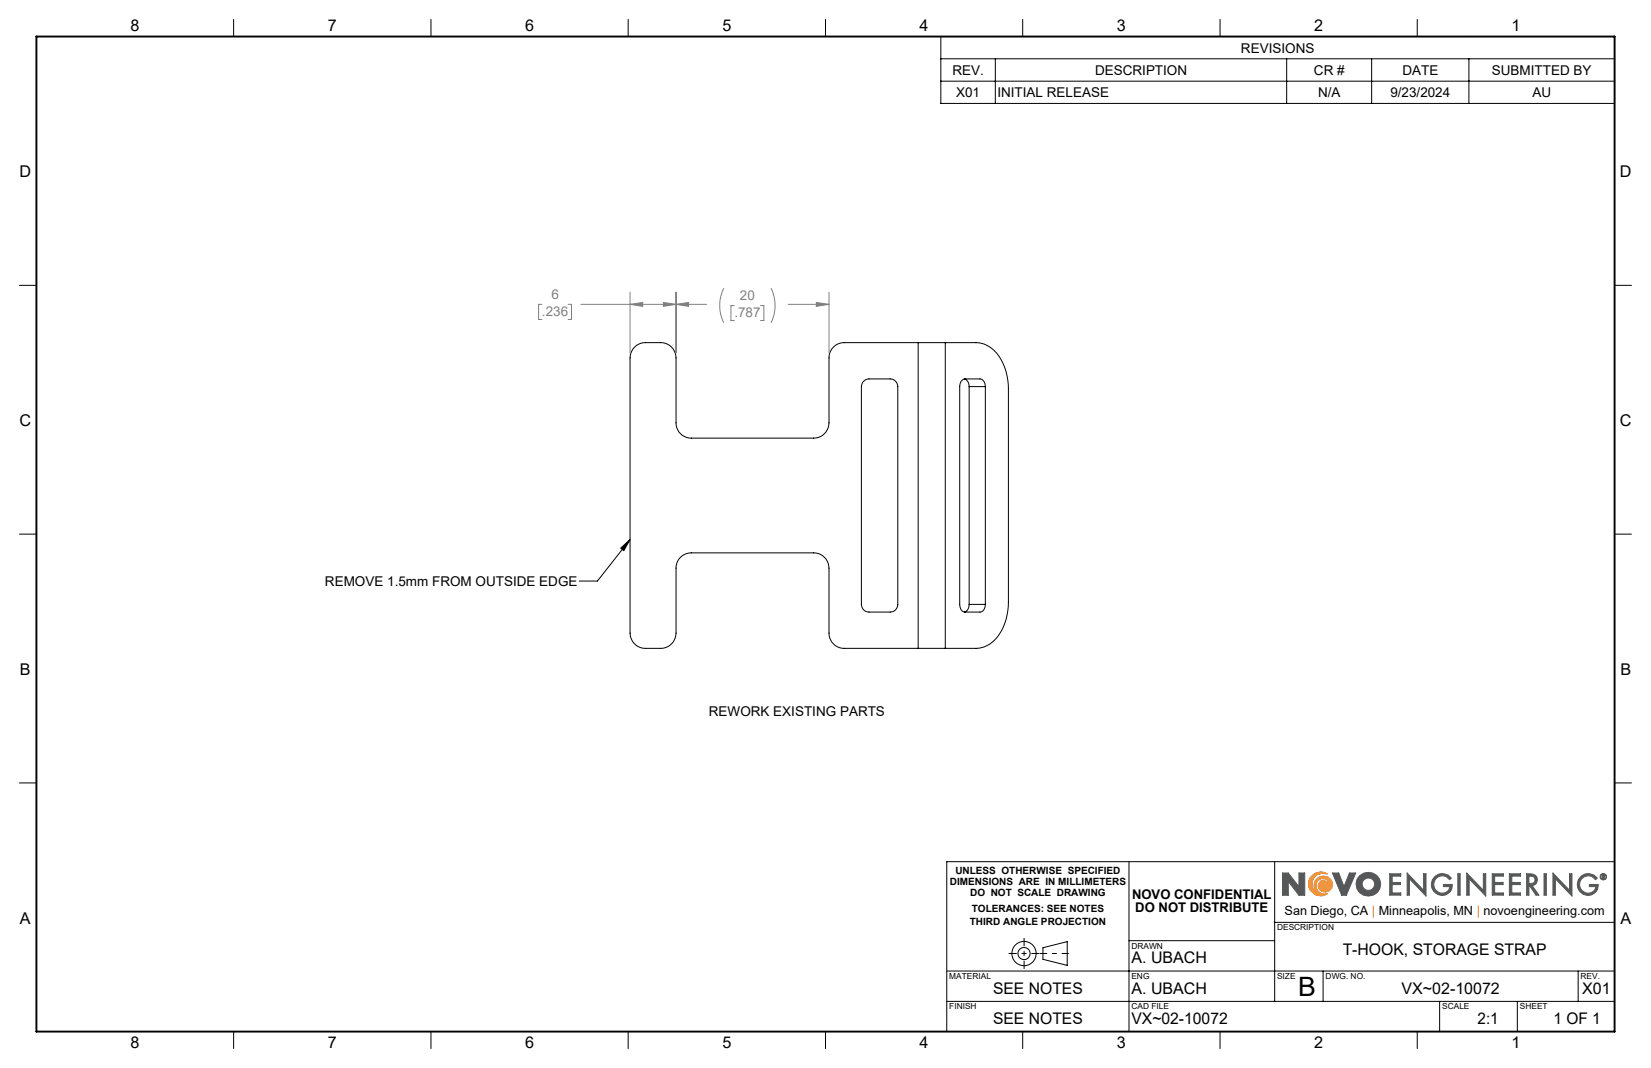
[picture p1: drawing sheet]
<svg xmlns="http://www.w3.org/2000/svg" width="432mm" height="279mm" viewBox="0 0 432 279" stroke-linecap="round" stroke-linejoin="round" font-family="sans-serif">
<g fill="none" stroke="#000" stroke-width=".26">
<path d="M61.1 5.1v4.5M112.7 5.1v4.5M164.3 5.1v4.5M215.9 5.1v4.5M267.5 5.1v4.5M319.1 5.1v4.5M370.7 5.1v4.5M5.1 74.6h4.4M422.3 74.6h4.4M225.9 99.7l.6-.4 .8-.2h5.5a2.05 2.05 0 0 1 2 2v57a1.99 1.99 0 0 1-2 2h-5.5a1.99 1.99 0 0 1-2-2v-57l.2-.7zM240.1 89.6h-19.3a4 4 0 0 0-4 4v17a4 4 0 0 1-4 4h-32a4 4 0 0 1-4-4v-17a4 4 0 0 0-4-4h-4a4 4 0 0 0-4 4v72a4 4 0 0 0 4 4h4a4 4 0 0 0 4-4v-17a4 4 0 0 1 4-4h32a4 4 0 0 1 4 4v17a4 4 0 0 0 4 4h19.3M240.1 89.6h7.1"/>
<path d="M240.1 89.6v80M247.2 89.6h8a8.4 8.4 0 0 1 7.4 6l.8 2.9 .3 3.1v56a12.6 12.6 0 0 1-5.6 11.3l-2.1 .7h-8.8M247.2 89.6v80M252.2 99.1a1.97 1.97 0 0 1 1.3 2M253.5 101.1h4.2M253.5 101.1v57M257.7 101.1a1.83 1.83 0 0 0-1.4-2h-3.9a1.76 1.76 0 0 0-1.4 2v57a1.7 1.7 0 0 0 1.4 2h3.9a1.77 1.77 0 0 0 1.4-2M257.7 101.1v57M5.1 139.7h4.4M422.3 139.7h4.4M253.5 158.1a1.88 1.88 0 0 1-1.3 2M253.5 158.1h4.2"/>
<path d="M240.1 169.6h7.1M5.1 204.8h4.4M422.3 204.8h4.4M295.3 225.4v44.5M333.4 225.4v36.6M422.3 225.4h-174.7v44.5M247.6 254h174.7M272.8 247.9l6.3-1.6v6.3l-6.3-1.6zM295.3 246.1h38.1M333.4 241.3h88.9M346 254v8M412.7 254v8"/>
<path d="M61.1 269.9v4.4M112.7 269.9v4.4M164.3 269.9v4.4M215.9 269.9v4.4M247.6 262h174.7M267.5 269.9v4.4M319.1 269.9v4.4M370.7 269.9v4.4M376.5 262v7.9M396.8 262v7.9"/>
<circle cx="267.8" cy="249.5" r="1.59"/>
<circle cx="267.8" cy="249.5" r="3.2"/>
</g>
<path d="M342.7 229.6a3.1 3.1 0 0 1 4.5-.9 2.82 2.82 0 0 0-3.9 1.7 2.82 2.82 0 0 0 2.3 3.6 2.45 2.45 0 0 1-1.1-4.2 2.45 2.45 0 0 1 4 1.5 1.88 1.88 0 0 1-1.9 2.1 1.88 1.88 0 0 1-1.8-2.2l.6-.7a1.82 1.82 0 0 1 2.4 1.5 1.89 1.89 0 0 0-2.6-2 1.89 1.89 0 0 0-.3 3.3l.7 .4 .8 .2 .8-.1a3.2 3.2 0 0 1-4-.2 3.2 3.2 0 0 1-.5-4z" fill="none" stroke="#f78d2a" stroke-width=".26"/>
<g fill="none" stroke="#555759" stroke-width=".26">
<path d="M335.4 228.4h1.5l2.8 3.6v-3.6h1.5v5.8h-1.5l-2.7-3.6-.1 3.6h-1.5zM339.7 232h.1M348.5 228.4h1.6l1.4 3.6 1.4-3.6h1.7l-2.5 5.8h-1.2zM363.5 228.6h2.9v.6h-2.3v1.7h2.2v.5h-2.2v2.2h2.3v.6h-2.9zM368 228.4l4.3 4.5v-4.3h.7v5.8l-4.4-4.5v4.3h-.6zM375.4 229.2a2.89 2.89 0 0 1 4.2 .5l-.5 .5a2.26 2.26 0 0 0-3.2-.7 2.26 2.26 0 0 0-.5 3.2 2.26 2.26 0 0 0 3.3 .4l.5-1.1h-1.7v-.6h2.3a2.79 2.79 0 0 1-3.4 2.8 2.79 2.79 0 0 1-1.8-4zM381.3 228.6h.6v5.6h-.6zM383.6 228.4l4.3 4.5v-4.3h.7v5.8l-4.4-4.5v4.3h-.6zM390.3 228.6h2.9v.6h-2.3v1.7h2.2v.5h-2.2v2.2h2.3v.6h-2.9zM394.8 228.6h2.9v.6h-2.3v1.7h2.2v.5h-2.2v2.2h2.3v.6h-2.9zM399.3 228.6a2.74 2.74 0 0 1 2.6 .8l.2 .8-.3 .9-.4 .4-.7 .2 1.8 2.5h-.8l-1.7-2.5h-.1v2.5h-.6zM399.9 229.2l1.1 .1a1.02 1.02 0 0 1 0 1.7l-1.1 .2z"/>
<path d="M403.8 228.6h.6v5.6h-.6zM406.2 228.4l4.3 4.5v-4.3h.6v5.8l-4.3-4.5v4.3h-.6zM413.6 229.2a2.89 2.89 0 0 1 4.2 .5l-.5 .5a2.27 2.27 0 0 0-3.2-.7 2.27 2.27 0 0 0-.5 3.2 2.27 2.27 0 0 0 3.2 .4l.5-1.1h-1.6v-.6h2.3a2.79 2.79 0 0 1-4 2.5 2.79 2.79 0 0 1-.4-4.7zM419 228.9l.6 .1 .1 .3-.2 .1 .2 .4h-.2l-.2-.4-.1 .4h-.2zM419.2 229l.3 .2-.3 .1z"/>
<circle cx="357.9" cy="231.3" r="1.64"/>
<circle cx="357.9" cy="231.3" r="3.2"/>
<circle cx="419.3" cy="229.4" r=".85"/>
<circle cx="419.3" cy="229.4" r=".71"/>
</g>
<path d="M279.5 249.4h-7.5" fill="none" stroke="#000" stroke-width=".26" stroke-dasharray="15.2 1.3 1.3 1.3" stroke-dashoffset="13.4" stroke-linecap="butt"/>
<path d="M263.8 249.4h8.1M267.8 245.4v8.1" fill="none" stroke="#000" stroke-width=".26" stroke-dasharray="15.2 1.3 1.3 1.3" stroke-dashoffset="13.1" stroke-linecap="butt"/>
<path d="M9.5 9.6h412.8v260.3h-412.8z" fill="none" stroke="#000" stroke-width=".5"/>
<path d="M343 229.1a3.2 3.2 0 0 1 4.2-.4 2.82 2.82 0 0 0-3.9 1.7 2.82 2.82 0 0 0 2.3 3.6 2.43 2.43 0 0 1-1.9-2.8 2.43 2.43 0 0 1 2.7-2 2.43 2.43 0 0 1 2.1 2.7 1.82 1.82 0 0 1-2.5 1.5 1.82 1.82 0 0 1-.9-2.7 1.73 1.73 0 0 1 2.7 1.3 1.9 1.9 0 0 0-2.6-2 1.9 1.9 0 0 0-.3 3.3l.8 .5h1.5a3.2 3.2 0 0 1-4.2-.4 3.2 3.2 0 0 1 0-4.3z" fill-rule="evenodd" fill="#f78d2a"/>
<path d="M335.4 228.4v5.8h1.5v-3.6l2.8 3.6h1.5v-5.8h-1.5v3.6l-2.8-3.6zM348.5 228.4l2.4 5.8h1.2l2.5-5.8h-1.7l-1.4 3.6-1.4-3.6zM355.6 229.1a3.1 3.1 0 0 0 .1 4.5 3.1 3.1 0 0 0 4.6-.3 3.1 3.1 0 0 0-.6-4.6 3.3 3.3 0 0 0-4.1 .4zM356.2 231.3a1.65 1.65 0 0 1 3.3 0 1.65 1.65 0 0 1-3.3 0zM363.5 228.6v5.6h2.9v-.6h-2.3v-2.2h2.2v-.5h-2.2v-1.7h2.3v-.6zM368 228.4v5.8h.6v-4.3l4.4 4.5v-5.8h-.7v4.3zM375.2 229.3a2.8 2.8 0 0 0 .6 4.7 2.8 2.8 0 0 0 4-2.5v-.1h-2.3v.6h1.7a2.14 2.14 0 0 1-2.7 1.6 2.14 2.14 0 0 1-1.5-2.7 2.25 2.25 0 0 1 1.8-1.8 2.25 2.25 0 0 1 2.3 1.1l.5-.5a2.92 2.92 0 0 0-4.4-.4zM381.3 228.6v5.6h.6v-5.6zM383.6 228.4v5.8h.6v-4.3l4.4 4.5v-5.8h-.7v4.3zM390.3 228.6v5.6h2.9v-.6h-2.3v-2.2h2.2v-.5h-2.2v-1.7h2.3v-.6zM394.8 228.6v5.6h2.9v-.6h-2.3v-2.2h2.2v-.5h-2.2v-1.7h2.3v-.6zM399.3 228.6v5.6h.6v-2.5h.1l1.7 2.5h.8l-1.8-2.5a1.58 1.58 0 0 0 1.4-1.9 1.58 1.58 0 0 0-2.1-1.2zM399.9 229.2h.7a1.01 1.01 0 0 1 .8 1.3 1.01 1.01 0 0 1-1.3 .7h-.2zM403.8 228.6v5.6h.6v-5.6zM406.2 228.4v5.8h.6v-4.3l4.3 4.5v-5.8h-.6v4.3zM413.3 229.4a2.79 2.79 0 0 0 .9 4.6 2.79 2.79 0 0 0 3.8-2.6h-2.3v.6h1.6a2.16 2.16 0 0 1-2.8 1.5 2.16 2.16 0 0 1-1.2-3.1 2.24 2.24 0 0 1 4-.2l.5-.5a2.89 2.89 0 0 0-4.5-.3zM419 228.9v.9h.2v-.4l.5 .4-.2-.4 .2-.4zM419.2 229l.3 .2-.3 .1zM418.5 229.4a.85 .85 0 0 0 1.7 0 .85 .85 0 0 0-1.7 0zM418.6 229.4a.71 .71 0 0 1 1.4 0 .71 .71 0 0 1-1.4 0z" fill-rule="evenodd" fill="#555759"/>
<path d="M246.1 9.6h176.2v17.5h-176.2zM246.1 15.4h176.2M260.3 15.4v11.7M336.5 15.4v11.7M358.7 15.4v11.7M384.2 15.4v11.7M246.1 21.2h176.2M162.3 143.4l2.5-2.3-1.6 2.9zM164.8 141.1l-8.6 10.9h-4.7" fill="none" stroke="#000" stroke-width=".26"/>
<g fill="none" stroke="#808080" stroke-width=".26">
<path d="M141.7 79.6h-.8v4h.8M148.6 79.6h.9v4h-.9M151.9 79.6h32.9M164.8 79.6l3.3-.5v1.1zM164.8 76.4v16M173.5 79.1l3.3 .5-3.3 .6zM176.8 79.6l3.3-.5v1.1zM176.8 76.4v16M189.3 75.4a10.2 10.2 0 0 0 0 9.1M192.1 79.9h-.9v4h.9M198.9 79.9h.9v4h-.9M201.6 75.4a10.2 10.2 0 0 1 0 9.1"/>
<path d="M206.1 79.6h10.7M213.5 79.1l3.3 .5-3.3 .6zM216.8 76.4v16"/>
</g>
<path d="M162.3 143.4l2.5-2.3-1.6 2.9z" fill="#000"/>
<path d="M173.5 79.1l3.3 .5-3.3 .6zM164.8 79.6l3.3-.5v1.1zM176.8 79.6l3.3-.5v1.1zM213.5 79.1l3.3 .5-3.3 .6z" fill="#808080"/>
<text font-size="7" x="339.5" y="260.5">B</text>
<g font-size="4.2">
<text x="34.1" y="8.1">8</text>
<text x="85.7" y="8.1">7</text>
<text x="137.3" y="8.1">6</text>
<text x="188.9" y="8.1">5</text>
<text x="240.5" y="8.1">4</text>
<text x="292.1" y="8.1">3</text>
<text x="343.7" y="8.1">2</text>
<text x="395.3" y="8.1">1</text>
<text x="5.1" y="46.4">D</text>
<text x="423.7" y="46.4">D</text>
<text x="5.1" y="111.4">C</text>
<text x="423.7" y="111.4">C</text>
<text x="5.2" y="176.5">B</text>
<text x="423.8" y="176.5">B</text>
<text x="5.2" y="241.6">A</text>
<text x="423.8" y="241.6">A</text>
<text x="351.2" y="249.9">T-HOOK, STORAGE STRAP</text>
<text x="295.9" y="252">A. UBACH</text>
<text x="259.7" y="260">SEE NOTES</text>
<text x="295.9" y="260">A. UBACH</text>
<text x="366.5" y="260">VX~02-10072</text>
<text x="413.8" y="260">X01</text>
<text x="259.7" y="267.9">SEE NOTES</text>
<text x="295.9" y="267.9">VX~02-10072</text>
<text x="386.5" y="267.9">2:1</text>
<text x="406.3" y="267.9">1 OF 1</text>
<text x="34.1" y="274.2">8</text>
<text x="85.7" y="274.2">7</text>
<text x="137.3" y="274.2">6</text>
<text x="188.9" y="274.2">5</text>
<text x="240.5" y="274.2">4</text>
<text x="292.1" y="274.2">3</text>
<text x="343.7" y="274.2">2</text>
<text x="395.3" y="274.2">1</text>
</g>
<g font-size="3.5">
<text x="324.6" y="13.8">REVISIONS</text>
<text x="249.1" y="19.6">REV.</text>
<text x="286.4" y="19.6">DESCRIPTION</text>
<text x="343.6" y="19.6">CR #</text>
<text x="366.8" y="19.6">DATE</text>
<text x="390.2" y="19.6">SUBMITTED BY</text>
<text x="250.1" y="25.4">X01</text>
<text x="260.9" y="25.4">INITIAL RELEASE</text>
<text x="344.7" y="25.4">N/A</text>
<text x="363.6" y="25.4">9/23/2024</text>
<text x="400.8" y="25.4">AU</text>
<text x="85" y="153.3">REMOVE 1.5mm FROM OUTSIDE EDGE</text>
<text x="185.4" y="187.2">REWORK EXISTING PARTS</text>
<text x="296.1" y="235.2">NOVO CONFIDENTIAL</text>
<text x="296.9" y="238.7">DO NOT DISTRIBUTE</text>
</g>
<g font-size="3.5" fill="#808080">
<text x="141.8" y="82.8">.236</text>
<text x="144.2" y="78.2">6</text>
<text x="192.1" y="83.1">.787</text>
<text x="193.5" y="78.5">20</text>
</g>
<text font-size="3.3" x="336" y="239.4">San Diego, CA | Minneapolis, MN | novoengineering.com</text>
<g font-size="2.6">
<text x="248.4" y="231.5">DIMENSIONS ARE IN MILLIMETERS</text>
<text x="249.9" y="228.6">UNLESS OTHERWISE SPECIFIED</text>
<text x="253.7" y="234.4">DO NOT SCALE DRAWING</text>
<text x="254.2" y="238.5">TOLERANCES: SEE NOTES</text>
<text x="253.7" y="242.1">THIRD ANGLE PROJECTION</text>
</g>
<g font-size="2.2">
<text x="334" y="243.4">DESCRIPTION</text>
<text x="295.9" y="248.2">DRAWN</text>
<text x="248.3" y="256.1">MATERIAL</text>
<text x="295.9" y="256.1">ENG</text>
<text x="334" y="256.1">SIZE</text>
<text x="346.7" y="256.1">DWG. NO.</text>
<text x="413.4" y="256.1">REV.</text>
<text x="248.3" y="264">FINISH</text>
<text x="295.9" y="264">CAD FILE</text>
<text x="377.2" y="264">SCALE</text>
<text x="397.5" y="264">SHEET</text>
</g>
</svg>
